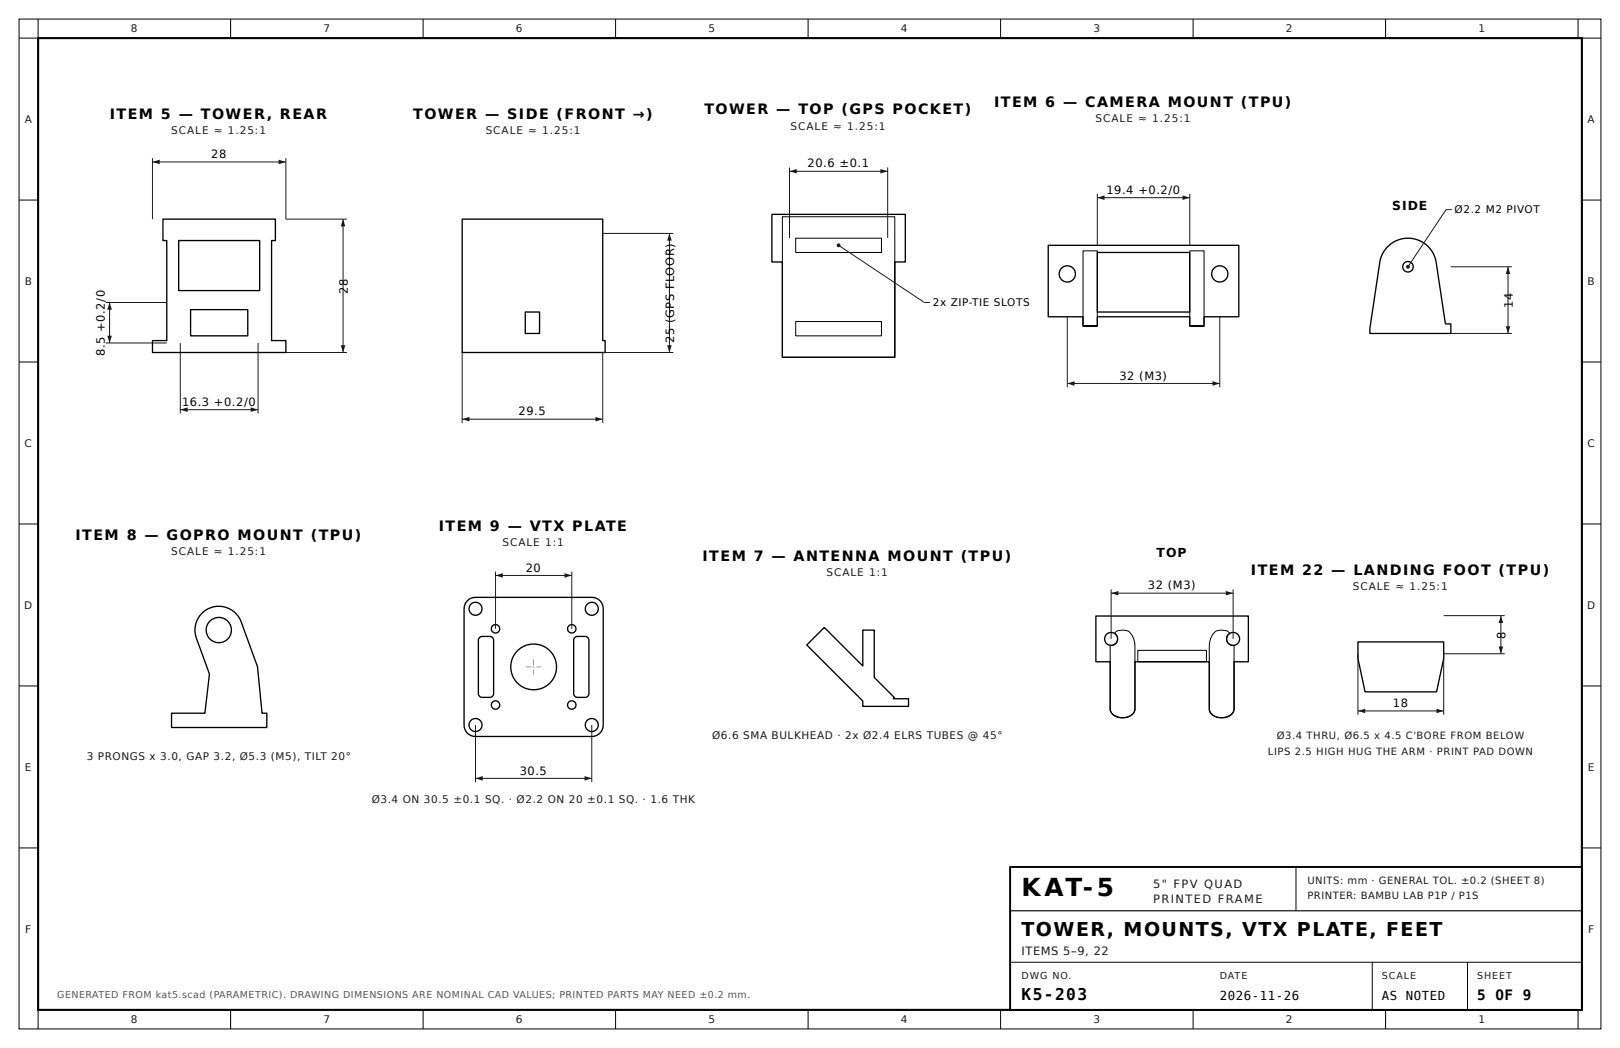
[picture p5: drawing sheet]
<svg xmlns="http://www.w3.org/2000/svg" width="432mm" height="279mm" viewBox="0 0 432 279" stroke-linecap="round" stroke-linejoin="round" font-family="sans-serif">
<g fill="none" stroke="#000" stroke-width=".27">
<path d="M5.1 5.1h421.6v269.2h-421.6zM10.2 5.1v5.1h-5.1M61.5 5.1v5.1M112.8 5.1v5.1M164.1 5.1v5.1M215.4 5.1v5.1M266.7 5.1v5.1M318 5.1v5.1M369.3 5.1v5.1M420.6 5.1v5.1M421.6 10.2h5.1M5.1 53.3h5.1"/>
<path d="M421.6 53.3h5.1M5.1 96.5h5.1M421.6 96.5h5.1M5.1 139.7h5.1M421.6 139.7h5.1M5.1 182.9h5.1M421.6 182.9h5.1M5.1 226.1h5.1M421.6 226.1h5.1M10.2 269.2v5.1M61.5 269.2v5.1M112.8 269.2v5.1"/>
<path d="M164.1 269.2v5.1M215.4 269.2v5.1M266.7 269.2v5.1M318 269.2v5.1M369.3 269.2v5.1M420.6 269.2v5.1"/>
</g>
<path d="M10.2 10.2h411.4v259h-411.4z" fill="none" stroke="#000" stroke-width=".56"/>
<path d="M269.2 231.1h152.4v38.1h-152.4z" fill="#fff"/>
<path d="M269.2 231.1h152.4v38.1h-152.4z" fill="none" stroke="#000" stroke-width=".51"/>
<path d="M269.2 242.8h152.4" fill="none" stroke="#000" stroke-width=".3"/>
<path d="M345.4 231.1v11.7M269.2 256.5h152.4M365.8 256.5v12.7M391.2 256.5v12.7" fill="none" stroke="#000" stroke-width=".27"/>
<path d="M43.4 58.4h30v5.7h-1v26.7h3.8v3.2h-35.6v-3.2h3.8v-26.7h-1zM47.6 64.1h21.6v13.4h-21.6zM50.8 82.5h15.2v7h-15.2z" fill="none" stroke="#000" stroke-width=".36"/>
<path d="M40.6 42.2v16.2M40.6 43.2h35.6M76.2 42.2v16.2" fill="none" stroke="#1a1a1a" stroke-width=".27"/>
<g fill="#1a1a1a">
<path d="M40.6 43.2l2-.6v1.2z"/>
<path d="M74.3 42.6l1.9 .6-1.9 .6z"/>
</g>
<path d="M76.2 58.4h16.3M91.4 58.4v35.6M76.2 94h16.3" fill="none" stroke="#1a1a1a" stroke-width=".27"/>
<g fill="#1a1a1a">
<path d="M90.8 92h1.2l-.6 2z"/>
<path d="M91.4 58.4l.6 2h-1.2z"/>
</g>
<path d="M48.1 91.4v18.8M68.8 91.4v18.8M48.1 109.2h20.7" fill="none" stroke="#1a1a1a" stroke-width=".27"/>
<g fill="#1a1a1a">
<path d="M48.1 109.2l1.9-.6v1.2z"/>
<path d="M66.8 108.6l2 .6-2 .6z"/>
</g>
<path d="M28.2 91.4h16.2M28.2 80.6h16.2M29.2 80.6v10.8" fill="none" stroke="#1a1a1a" stroke-width=".27"/>
<g fill="#1a1a1a">
<path d="M28.6 89.5h1.2l-.6 1.9z"/>
<path d="M29.2 80.6l.6 2h-1.2z"/>
</g>
<path d="M123.2 58.4h37.5v32.4h.6v3.2h-38.1zM140 83.2h3.8v5.7h-3.8z" fill="none" stroke="#000" stroke-width=".36"/>
<path d="M123.2 94v18.8M160.7 94v18.8M123.2 111.8h37.5" fill="none" stroke="#1a1a1a" stroke-width=".27"/>
<g fill="#1a1a1a">
<path d="M123.2 111.8l1.9-.6v1.2z"/>
<path d="M158.7 111.2l2 .6-2 .6z"/>
</g>
<path d="M160.7 62.2h18.8M178.4 62.2v31.8M160.7 94h18.8" fill="none" stroke="#1a1a1a" stroke-width=".27"/>
<g fill="#1a1a1a">
<path d="M177.8 92h1.2l-.6 2z"/>
<path d="M178.4 62.2l.6 2h-1.2z"/>
</g>
<path d="M205.7 57.1h35.6v12.7h-2.8v25.4h-30v-25.4h-2.8z" fill="none" stroke="#000" stroke-width=".36"/>
<path d="M208.5 57.8h30v37.4h-30zM212.1 63.5h22.8v3.8h-22.8zM212.1 85.7h22.8v3.8h-22.8z" fill="none" stroke="#000" stroke-width=".27"/>
<path d="M210.4 44.7v18.7M210.4 45.7h26.2M236.6 44.7v18.7" fill="none" stroke="#1a1a1a" stroke-width=".27"/>
<g fill="#1a1a1a">
<path d="M210.4 45.7l2-.6v1.2z"/>
<path d="M234.7 45.1l1.9 .6-1.9 .6z"/>
</g>
<path d="M223.5 65.4l22.9 15.2" fill="none" stroke="#1a1a1a" stroke-width=".27"/>
<circle cx="223.5" cy="65.4" r=".51" fill="#1a1a1a"/>
<path d="M292.5 51.7v13.7M292.5 52.7h24.6M317.1 51.7v13.7M246.4 80.6h1.5" fill="none" stroke="#1a1a1a" stroke-width=".27"/>
<g fill="none" stroke="#000" stroke-width=".36">
<path d="M279.4 65.4h50.8v19.1h-9.3v2.5h-3.8v-2.5h-24.6v2.5h-3.8v-2.5h-9.3zM292.5 67.3h24.6v15.9h-24.6z"/>
<circle cx="284.5" cy="73" r="2.16"/>
<circle cx="325.1" cy="73" r="2.16"/>
</g>
<path d="M288.7 66.9h3.8v19.9h-3.8zM317.1 66.9h3.8v19.9h-3.8z" fill="none" stroke="#000" stroke-width=".27"/>
<g fill="#1a1a1a">
<path d="M292.5 52.7l1.9-.6v1.2z"/>
<path d="M315.2 52.1l1.9 .6-1.9 .6z"/>
</g>
<path d="M284.5 84.5v18.8M325.1 84.5v18.8M284.5 102.2h40.6" fill="none" stroke="#1a1a1a" stroke-width=".27"/>
<g fill="#1a1a1a">
<path d="M284.5 102.2l1.9-.6v1.2z"/>
<path d="M323.2 101.6l1.9 .6-1.9 .6z"/>
</g>
<g fill="none" stroke="#000" stroke-width=".36">
<path d="M369.9 65.7a7.6 7.6 0 0 1 12.9 3.9l2.5 16.8h1.4v2.5h-21.6v-1.3l2.7-18 .8-2.1z"/>
<circle cx="375.3" cy="71.1" r="1.41"/>
</g>
<path d="M386.7 71.1h16.3M402 71.1v17.8M386.7 88.9h16.3" fill="none" stroke="#1a1a1a" stroke-width=".27"/>
<g fill="#1a1a1a">
<path d="M401.3 87h1.3l-.6 1.9z"/>
<path d="M402 71.1l.6 2h-1.3z"/>
</g>
<path d="M385.4 55.9l-10.1 15.2" fill="none" stroke="#1a1a1a" stroke-width=".27"/>
<circle cx="375.3" cy="71.1" r=".51" fill="#1a1a1a"/>
<path d="M385.4 55.9h1.6" fill="none" stroke="#1a1a1a" stroke-width=".27"/>
<g fill="none" stroke="#000" stroke-width=".36">
<path d="M54 163.3a6.4 6.4 0 0 1 10.3 2.5l4.3 11.9 1.2 12.4h1.3v3.9h-25.4v-3.9h8.9l1.2-10.4-3.5-9.5a6.3 6.3 0 0 1 1.7-6.9zM124.6 160.1a3 3 0 0 1 2.1-.8h31a3 3 0 0 1 3.1 3v31a3 3 0 0 1-3.1 3h-31a3 3 0 0 1-3-3v-31a3 3 0 0 1 .9-2.2zM127.7 170.1l.7-.4h2.2a1.04 1.04 0 0 1 1 1v14.2a1.04 1.04 0 0 1-1 1h-2.1a1.04 1.04 0 0 1-1-1v-14.3zM153.1 170.1l.7-.4h2.2a1.04 1.04 0 0 1 1 1v14.2a1.04 1.04 0 0 1-1 1h-2.1a1.04 1.04 0 0 1-1-1v-14.3z"/>
<circle cx="58.3" cy="168" r="3.4"/>
<circle cx="126.7" cy="162.3" r="1.73"/>
<circle cx="132.1" cy="167.6" r="1.12"/>
<circle cx="142.2" cy="177.8" r="6.1"/>
<circle cx="152.4" cy="167.6" r="1.12"/>
<circle cx="157.7" cy="162.3" r="1.73"/>
<circle cx="126.7" cy="193.3" r="1.73"/>
<circle cx="132.1" cy="188" r="1.12"/>
<circle cx="152.4" cy="188" r="1.12"/>
<circle cx="157.7" cy="193.3" r="1.73"/>
</g>
<g fill="#555">
<path d="M140.2 177.7h1.5v.2h-1.5zM142.2 177.7l.3 .2zM143 177.7h1.3v.2h-1.3z"/>
<path d="M142.2 175.8h.1v1.5h-.1zM142.2 177.8l.1 .3zM142.2 178.6h.1v1.2h-.1z"/>
</g>
<path d="M126.7 193.3v15.2M157.7 193.3v15.2M126.7 207.5h31" fill="none" stroke="#1a1a1a" stroke-width=".27"/>
<g fill="#1a1a1a">
<path d="M126.7 207.5l2-.6v1.2z"/>
<path d="M155.8 206.9l1.9 .6-1.9 .6z"/>
</g>
<path d="M132.1 152.4v15.2M132.1 153.4h20.3M152.4 152.4v15.2" fill="none" stroke="#1a1a1a" stroke-width=".27"/>
<g fill="#1a1a1a">
<path d="M132.1 153.4l1.9-.6v1.2z"/>
<path d="M150.5 152.8l1.9 .6-1.9 .6z"/>
</g>
<g fill="none" stroke="#000" stroke-width=".36">
<path d="M215 172l4.7-4.7 10.3 10.2v-9.5h3v12.6l5.4 5.4-.3 .3h4.1v2h-12.2v-1.4zM292.1 164.2h40.6v12.2h-3.8v12.6a3.2 3.2 0 0 1-4.2 2.3l-.3-.1a2.5 2.5 0 0 1-2.1-2.2v-12.6h-19.8v12.6a3.2 3.2 0 0 1-4.3 2.3l-.3-.1a2.5 2.5 0 0 1-2-2.2v-12.6h-3.8z"/>
<circle cx="296.2" cy="170.3" r="1.73"/>
<circle cx="328.7" cy="170.3" r="1.73"/>
</g>
<path d="M297.4 168.5a3.2 3.2 0 0 1 5 2.5l.1 1.4v16.6a3.2 3.2 0 0 1-4.3 2.3l-.3-.1a2.5 2.5 0 0 1-2-2.2v-16.9a1.73 1.73 0 0 0 1.9-1.2 1.73 1.73 0 0 0-.7-2zM303.3 173.4h18.3v3h-18.3zM323.8 168.5a3.3 3.3 0 0 1 4 .4 1.73 1.73 0 0 0-.7 2 1.73 1.73 0 0 0 1.8 1.2v16.9a3.2 3.2 0 0 1-4.2 2.3l-.3-.1a2.5 2.5 0 0 1-2.1-2.2v-16.6a5.3 5.3 0 0 1 1.5-3.9z" fill="none" stroke="#000" stroke-width=".27"/>
<path d="M296.2 157.1v13.2M296.2 158.1h32.5M328.7 157.1v13.2" fill="none" stroke="#1a1a1a" stroke-width=".27"/>
<g fill="#1a1a1a">
<path d="M296.2 158.1l1.9-.5v1.1z"/>
<path d="M326.7 157.6l2 .5-2 .6z"/>
</g>
<path d="M361.9 171.1h22.9v4.5l-1.9 8.9h-19l-2-8.9z" fill="none" stroke="#000" stroke-width=".36"/>
<path d="M361.9 174.3v16.3M384.8 174.3v16.3M361.9 189.5h22.9" fill="none" stroke="#1a1a1a" stroke-width=".27"/>
<g fill="#1a1a1a">
<path d="M361.9 189.5l2-.5v1.1z"/>
<path d="M382.9 189l1.9 .5-1.9 .6z"/>
</g>
<path d="M384.8 174.3h16.3M384.8 164.1h16.3M400 164.1v10.2" fill="none" stroke="#1a1a1a" stroke-width=".27"/>
<g fill="#1a1a1a">
<path d="M399.4 172.4h1.3l-.7 1.9z"/>
<path d="M400 164.1l.7 2h-1.3z"/>
</g>
<text font-size="6.6" x="272.3" y="238.8">KAT-5</text>
<text font-size="5.1" x="272.3" y="249.4">TOWER, MOUNTS, VTX PLATE, FEET</text>
<text font-size="4.3" x="272.3" y="266.7">K5-203</text>
<g font-size="3.8">
<text x="265" y="28.6">ITEM 6 — CAMERA MOUNT (TPU)</text>
<text x="29.3" y="31.8">ITEM 5 — TOWER, REAR</text>
<text x="110.1" y="31.8">TOWER — SIDE (FRONT →)</text>
<text x="187.7" y="30.5">TOWER — TOP (GPS POCKET)</text>
<text x="20.1" y="143.9">ITEM 8 — GOPRO MOUNT (TPU)</text>
<text x="117" y="141.5">ITEM 9 — VTX PLATE</text>
<text x="187.3" y="149.5">ITEM 7 — ANTENNA MOUNT (TPU)</text>
<text x="333.4" y="153.4">ITEM 22 — LANDING FOOT (TPU)</text>
<text x="393.7" y="266.7">5 OF 9</text>
</g>
<g font-size="3.3">
<text x="371.1" y="55.9">SIDE</text>
<text x="308.3" y="148.5">TOP</text>
<text x="325.1" y="266.7">2026-11-26</text>
<text x="368.3" y="266.7">AS NOTED</text>
</g>
<g font-size="3">
<text x="56.3" y="42.2">28</text>
<text x="215.3" y="44.7">20.6 ±0.1</text>
<text x="294.9" y="51.7">19.4 +0.2/0</text>
<text x="92.7" y="78.3" transform="rotate(-90 92.7 78.3)">28</text>
<text x="403.2" y="82.1" transform="rotate(-90 403.2 82.1)">14</text>
<text x="27.9" y="94.9" transform="rotate(-90 27.9 94.9)">8.5 +0.2/0</text>
<text x="179.7" y="91.5" transform="rotate(-90 179.7 91.5)">25 (GPS FLOOR)</text>
<text x="298.4" y="101.2">32 (M3)</text>
<text x="48.5" y="108.2">16.3 +0.2/0</text>
<text x="138.2" y="110.7">29.5</text>
<text x="140.1" y="152.4">20</text>
<text x="306" y="157.1">32 (M3)</text>
<text x="401.3" y="170.3" transform="rotate(-90 401.3 170.3)">8</text>
<text x="371.3" y="188.5">18</text>
<text x="138.5" y="206.5">30.5</text>
</g>
<g font-size="3" fill="#1a1a1a">
<text x="307.3" y="236.7">5&quot; FPV QUAD</text>
<text x="307.3" y="240.8">PRINTED FRAME</text>
<text x="272.3" y="254.5">ITEMS 5–9, 22</text>
</g>
<g font-size="2.8" fill="#1a1a1a">
<text x="34.9" y="8.6">8</text>
<text x="86.2" y="8.6">7</text>
<text x="137.5" y="8.6">6</text>
<text x="188.8" y="8.6">5</text>
<text x="240.1" y="8.6">4</text>
<text x="291.4" y="8.6">3</text>
<text x="342.7" y="8.6">2</text>
<text x="394.1" y="8.6">1</text>
<text x="6.6" y="32.8">A</text>
<text x="45.6" y="35.8">SCALE ≈ 1.25:1</text>
<text x="129.5" y="35.8">SCALE ≈ 1.25:1</text>
<text x="210.7" y="34.5">SCALE ≈ 1.25:1</text>
<text x="292" y="32.6">SCALE ≈ 1.25:1</text>
<text x="423.1" y="32.8">A</text>
<text x="6.6" y="75.9">B</text>
<text x="423.1" y="75.9">B</text>
<text x="6.6" y="119.1">C</text>
<text x="423.1" y="119.1">C</text>
<text x="45.6" y="147.9">SCALE ≈ 1.25:1</text>
<text x="133.9" y="145.5">SCALE 1:1</text>
<text x="220.3" y="153.6">SCALE 1:1</text>
<text x="360.6" y="157.4">SCALE ≈ 1.25:1</text>
<text x="6.5" y="162.3">D</text>
<text x="423" y="162.3">D</text>
<text x="189.8" y="196.9">Ø6.6 SMA BULKHEAD · 2x Ø2.4 ELRS TUBES @ 45°</text>
<text x="23.1" y="202.6">3 PRONGS x 3.0, GAP 3.2, Ø5.3 (M5), TILT 20°</text>
<text x="6.7" y="205.5">E</text>
<text x="423.2" y="205.5">E</text>
<text x="99.1" y="214.1">Ø3.4 ON 30.5 ±0.1 SQ. · Ø2.2 ON 20 ±0.1 SQ. · 1.6 THK</text>
<text x="6.7" y="248.7">F</text>
<text x="423.3" y="248.7">F</text>
<text x="34.9" y="272.8">8</text>
<text x="86.2" y="272.8">7</text>
<text x="137.5" y="272.8">6</text>
<text x="188.8" y="272.8">5</text>
<text x="240.1" y="272.8">4</text>
<text x="291.4" y="272.8">3</text>
<text x="342.7" y="272.8">2</text>
<text x="394.1" y="272.8">1</text>
</g>
<g font-size="2.8">
<text x="387.7" y="56.9">Ø2.2 M2 PIVOT</text>
<text x="248.7" y="81.7">2x ZIP-TIE SLOTS</text>
</g>
<g font-size="2.7" fill="#1a1a1a">
<text x="340.3" y="197.2">Ø3.4 THRU, Ø6.5 x 4.5 C'BORE FROM BELOW</text>
<text x="338" y="201.2">LIPS 2.5 HIGH HUG THE ARM · PRINT PAD DOWN</text>
<text x="348.5" y="235.7">UNITS: mm · GENERAL TOL. ±0.2 (SHEET 8)</text>
<text x="348.5" y="239.8">PRINTER: BAMBU LAB P1P / P1S</text>
</g>
<g font-size="2.5" fill="#1a1a1a">
<text x="272.3" y="261.1">DWG NO.</text>
<text x="325.1" y="261.1">DATE</text>
<text x="368.3" y="261.1">SCALE</text>
<text x="393.7" y="261.1">SHEET</text>
</g>
<text font-size="2.5" fill="#555" x="15.2" y="266.2">GENERATED FROM kat5.scad (PARAMETRIC). DRAWING DIMENSIONS ARE NOMINAL CAD VALUES; PRINTED PARTS MAY NEED ±0.2 mm.</text>
</svg>
